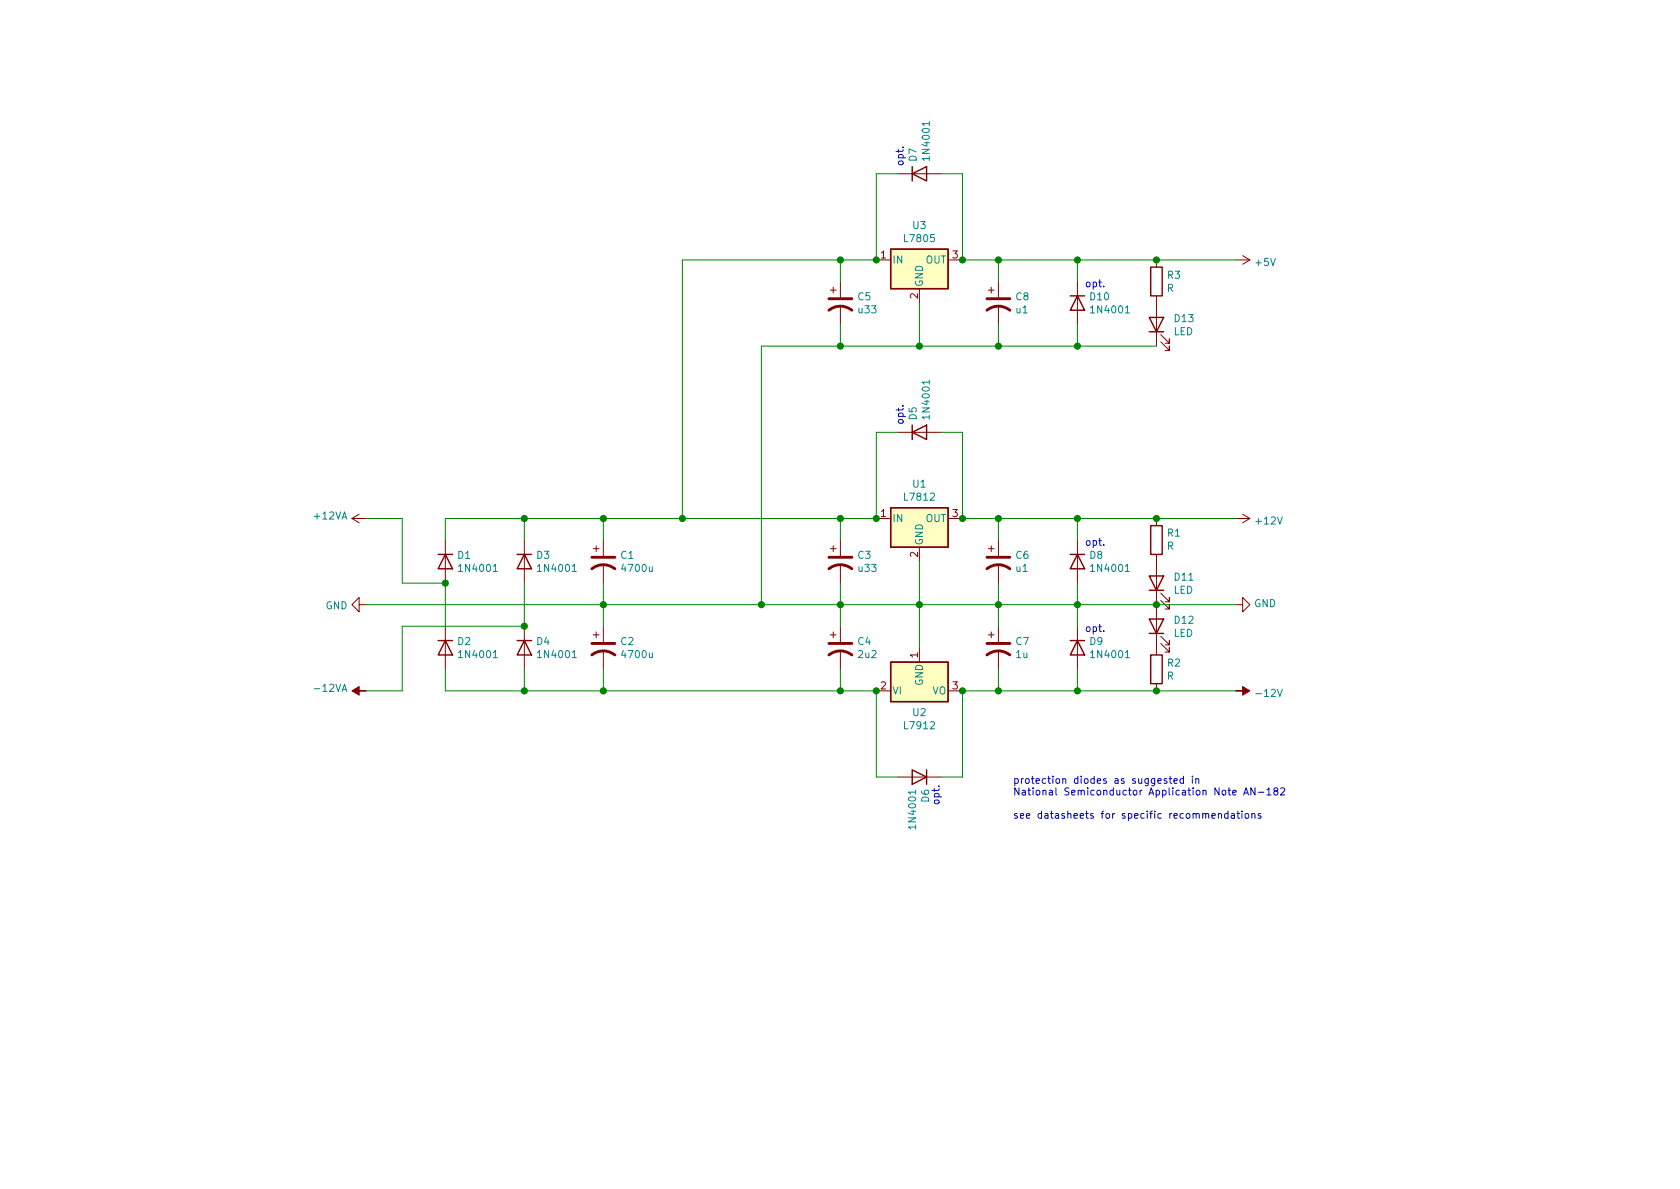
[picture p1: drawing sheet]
EESchema Schematic File Version 4
EELAYER 30 0
EELAYER END
$Descr A4 11693 8268
encoding utf-8
Sheet 1 1
Title ""
Date ""
Rev ""
Comp ""
Comment1 ""
Comment2 ""
Comment3 ""
Comment4 ""
$EndDescr
$Comp
L Device:CP1 C7
U 1 1
P 6950 4500
F 0 "C7" H 7065 4546 50  0000 L CNN
F 1 "1u" H 7065 4455 50  0000 L CNN
F 2 "Capacitor_THT:CP_Radial_Tantal_D4.5mm_P5.00mm" H 6950 4500 50  0001 C CNN
F 3 "~" H 6950 4500 50  0001 C CNN
	1    6950 4500
	1    0    0    -1  
$EndComp
$Comp
L Device:R R2
U 1 1
P 8050 4650
F 0 "R2" H 8120 4696 50  0000 L CNN
F 1 "R" H 8120 4605 50  0000 L CNN
F 2 "Resistor_THT:R_Axial_DIN0207_L6.3mm_D2.5mm_P7.62mm_Horizontal" V 7980 4650 50  0001 C CNN
F 3 "~" H 8050 4650 50  0001 C CNN
	1    8050 4650
	1    0    0    -1  
$EndComp
$Comp
L Device:R R1
U 1 1
P 8050 3750
F 0 "R1" H 7980 3704 50  0000 R CNN
F 1 "R" H 7980 3795 50  0000 R CNN
F 2 "Resistor_THT:R_Axial_DIN0207_L6.3mm_D2.5mm_P7.62mm_Horizontal" V 7980 3750 50  0001 C CNN
F 3 "~" H 8050 3750 50  0001 C CNN
	1    8050 3750
	-1   0    0    1   
$EndComp
$Comp
L Device:R R3
U 1 1
P 8050 1950
F 0 "R3" H 8120 1996 50  0000 L CNN
F 1 "R" H 8120 1905 50  0000 L CNN
F 2 "Resistor_THT:R_Axial_DIN0207_L6.3mm_D2.5mm_P7.62mm_Horizontal" V 7980 1950 50  0001 C CNN
F 3 "~" H 8050 1950 50  0001 C CNN
	1    8050 1950
	1    0    0    -1  
$EndComp
$Comp
L Device:LED D13
U 1 1
P 8050 2250
F 0 "D13" V 8089 2133 50  0000 R CNN
F 1 "LED" V 7998 2133 50  0000 R CNN
F 2 "LED_THT:LED_D5.0mm" H 8050 2250 50  0001 C CNN
F 3 "~" H 8050 2250 50  0001 C CNN
	1    8050 2250
	0    -1   -1   0   
$EndComp
$Comp
L Device:LED D11
U 1 1
P 8050 4050
F 0 "D11" V 8089 3933 50  0000 R CNN
F 1 "LED" V 7998 3933 50  0000 R CNN
F 2 "LED_THT:LED_D5.0mm" H 8050 4050 50  0001 C CNN
F 3 "~" H 8050 4050 50  0001 C CNN
	1    8050 4050
	0    -1   -1   0   
$EndComp
$Comp
L Device:LED D12
U 1 1
P 8050 4350
F 0 "D12" V 8089 4233 50  0000 R CNN
F 1 "LED" V 7998 4233 50  0000 R CNN
F 2 "LED_THT:LED_D5.0mm" H 8050 4350 50  0001 C CNN
F 3 "~" H 8050 4350 50  0001 C CNN
	1    8050 4350
	0    -1   -1   0   
$EndComp
$Comp
L power:GND #PWR0101
U 1 1
P 8600 4200
F 0 "#PWR0101" H 8600 3950 50  0001 C CNN
F 1 "GND" V 8605 4072 50  0000 R CNN
F 2 "" H 8600 4200 50  0001 C CNN
F 3 "" H 8600 4200 50  0001 C CNN
	1    8600 4200
	0    -1   -1   0   
$EndComp
$Comp
L power:+12V #PWR0102
U 1 1
P 8600 3600
F 0 "#PWR0102" H 8600 3450 50  0001 C CNN
F 1 "+12V" V 8615 3728 50  0000 L CNN
F 2 "" H 8600 3600 50  0001 C CNN
F 3 "" H 8600 3600 50  0001 C CNN
	1    8600 3600
	0    1    1    0   
$EndComp
$Comp
L power:-12V #PWR0103
U 1 1
P 8600 4800
F 0 "#PWR0103" H 8600 4900 50  0001 C CNN
F 1 "-12V" V 8615 4928 50  0000 L CNN
F 2 "" H 8600 4800 50  0001 C CNN
F 3 "" H 8600 4800 50  0001 C CNN
	1    8600 4800
	0    1    1    0   
$EndComp
$Comp
L Regulator_Linear:L7912 U2
U 1 1
P 6400 4800
F 0 "U2" H 6400 4651 50  0000 C CNN
F 1 "L7912" H 6400 4560 50  0000 C CNN
F 2 "Package_TO_SOT_THT:TO-220-3_Vertical" H 6400 4600 50  0001 C CIN
F 3 "http://www.st.com/content/ccc/resource/technical/document/datasheet/c9/16/86/41/c7/2b/45/f2/CD00000450.pdf/files/CD00000450.pdf/jcr:content/translations/en.CD00000450.pdf" H 6400 4800 50  0001 C CNN
	1    6400 4800
	1    0    0    -1  
$EndComp
Wire Wire Line
	8600 4200 8050 4200
Connection ~ 8050 4200
Wire Wire Line
	6950 4350 6950 4200
Wire Wire Line
	6950 4050 6950 4200
Wire Wire Line
	6400 3900 6400 4200
Connection ~ 6400 4200
Wire Wire Line
	6400 4200 5850 4200
Wire Wire Line
	6400 4500 6400 4200
Wire Wire Line
	5850 4350 5850 4200
Connection ~ 5850 4200
Wire Wire Line
	5850 4050 5850 4200
Wire Wire Line
	8600 4800 8050 4800
Connection ~ 8050 4800
Wire Wire Line
	6950 4650 6950 4800
Wire Wire Line
	8600 3600 8050 3600
Connection ~ 8050 3600
Wire Wire Line
	6950 3750 6950 3600
Wire Wire Line
	6100 3600 5850 3600
Wire Wire Line
	5850 3750 5850 3600
Connection ~ 5850 3600
Wire Wire Line
	6100 4800 5850 4800
Wire Wire Line
	5850 4650 5850 4800
$Comp
L power:GND #PWR0105
U 1 1
P 2550 4200
F 0 "#PWR0105" H 2550 3950 50  0001 C CNN
F 1 "GND" V 2555 4072 50  0000 R CNN
F 2 "" H 2550 4200 50  0001 C CNN
F 3 "" H 2550 4200 50  0001 C CNN
	1    2550 4200
	0    1    1    0   
$EndComp
$Comp
L power:+5V #PWR0106
U 1 1
P 8600 1800
F 0 "#PWR0106" H 8600 1650 50  0001 C CNN
F 1 "+5V" V 8615 1928 50  0000 L CNN
F 2 "" H 8600 1800 50  0001 C CNN
F 3 "" H 8600 1800 50  0001 C CNN
	1    8600 1800
	0    1    1    0   
$EndComp
Wire Wire Line
	8600 1800 8050 1800
Connection ~ 8050 1800
Wire Wire Line
	6950 2250 6950 2400
Wire Wire Line
	6950 1950 6950 1800
Wire Wire Line
	6400 2100 6400 2400
Connection ~ 6400 2400
Wire Wire Line
	6400 2400 6950 2400
$Comp
L Device:CP1 C6
U 1 1
P 6950 3900
F 0 "C6" H 7065 3946 50  0000 L CNN
F 1 "u1" H 7065 3855 50  0000 L CNN
F 2 "Capacitor_THT:CP_Radial_Tantal_D4.5mm_P5.00mm" H 6950 3900 50  0001 C CNN
F 3 "~" H 6950 3900 50  0001 C CNN
	1    6950 3900
	1    0    0    -1  
$EndComp
$Comp
L Regulator_Linear:L7805 U3
U 1 1
P 6400 1800
F 0 "U3" H 6400 2042 50  0000 C CNN
F 1 "L7805" H 6400 1951 50  0000 C CNN
F 2 "Package_TO_SOT_THT:TO-220-3_Vertical" H 6425 1650 50  0001 L CIN
F 3 "http://www.st.com/content/ccc/resource/technical/document/datasheet/41/4f/b3/b0/12/d4/47/88/CD00000444.pdf/files/CD00000444.pdf/jcr:content/translations/en.CD00000444.pdf" H 6400 1750 50  0001 C CNN
	1    6400 1800
	1    0    0    -1  
$EndComp
Wire Wire Line
	6700 3600 6950 3600
Wire Wire Line
	6400 4200 6950 4200
Wire Wire Line
	6700 4800 6950 4800
$Comp
L Regulator_Linear:L7812 U1
U 1 1
P 6400 3600
F 0 "U1" H 6400 3842 50  0000 C CNN
F 1 "L7812" H 6400 3751 50  0000 C CNN
F 2 "Package_TO_SOT_THT:TO-220-3_Vertical" H 6425 3450 50  0001 L CIN
F 3 "http://www.st.com/content/ccc/resource/technical/document/datasheet/41/4f/b3/b0/12/d4/47/88/CD00000444.pdf/files/CD00000444.pdf/jcr:content/translations/en.CD00000444.pdf" H 6400 3550 50  0001 C CNN
	1    6400 3600
	1    0    0    -1  
$EndComp
$Comp
L Device:CP1 C4
U 1 1
P 5850 4500
F 0 "C4" H 5965 4546 50  0000 L CNN
F 1 "2u2" H 5965 4455 50  0000 L CNN
F 2 "Capacitor_THT:CP_Radial_Tantal_D4.5mm_P5.00mm" H 5850 4500 50  0001 C CNN
F 3 "~" H 5850 4500 50  0001 C CNN
	1    5850 4500
	1    0    0    -1  
$EndComp
$Comp
L Device:CP1 C3
U 1 1
P 5850 3900
F 0 "C3" H 5965 3946 50  0000 L CNN
F 1 "u33" H 5965 3855 50  0000 L CNN
F 2 "Capacitor_THT:CP_Radial_Tantal_D4.5mm_P5.00mm" H 5850 3900 50  0001 C CNN
F 3 "~" H 5850 3900 50  0001 C CNN
	1    5850 3900
	1    0    0    -1  
$EndComp
$Comp
L Device:CP1 C5
U 1 1
P 5850 2100
F 0 "C5" H 5965 2146 50  0000 L CNN
F 1 "u33" H 5965 2055 50  0000 L CNN
F 2 "Capacitor_THT:CP_Radial_Tantal_D4.5mm_P5.00mm" H 5850 2100 50  0001 C CNN
F 3 "~" H 5850 2100 50  0001 C CNN
	1    5850 2100
	1    0    0    -1  
$EndComp
$Comp
L Device:CP1 C8
U 1 1
P 6950 2100
F 0 "C8" H 7065 2146 50  0000 L CNN
F 1 "u1" H 7065 2055 50  0000 L CNN
F 2 "Capacitor_THT:CP_Radial_Tantal_D4.5mm_P5.00mm" H 6950 2100 50  0001 C CNN
F 3 "~" H 6950 2100 50  0001 C CNN
	1    6950 2100
	1    0    0    -1  
$EndComp
Wire Wire Line
	5850 1950 5850 1800
Connection ~ 5850 1800
Wire Wire Line
	5850 1800 6100 1800
Wire Wire Line
	5850 2250 5850 2400
Connection ~ 5850 2400
Wire Wire Line
	5850 2400 6400 2400
$Comp
L Diode:1N4001 D4
U 1 1
P 3650 4500
F 0 "D4" V 3604 4579 50  0000 L CNN
F 1 "1N4001" V 3695 4579 50  0000 L CNN
F 2 "Diode_THT:D_DO-41_SOD81_P10.16mm_Horizontal" H 3650 4325 50  0001 C CNN
F 3 "http://www.vishay.com/docs/88503/1n4001.pdf" H 3650 4500 50  0001 C CNN
	1    3650 4500
	0    1    1    0   
$EndComp
Wire Wire Line
	4750 3600 4750 1800
Wire Wire Line
	5850 4200 5300 4200
Wire Wire Line
	5300 4200 5300 2400
Wire Wire Line
	5300 2400 5850 2400
Connection ~ 5300 4200
Connection ~ 5850 4800
Connection ~ 4200 4200
Wire Wire Line
	4200 4800 5850 4800
$Comp
L Device:CP1 C2
U 1 1
P 4200 4500
F 0 "C2" H 4315 4546 50  0000 L CNN
F 1 "4700u" H 4315 4455 50  0000 L CNN
F 2 "Capacitor_THT:CP_Radial_D18.0mm_P7.50mm" H 4200 4500 50  0001 C CNN
F 3 "~" H 4200 4500 50  0001 C CNN
	1    4200 4500
	1    0    0    -1  
$EndComp
Wire Wire Line
	4200 4350 4200 4200
Wire Wire Line
	4200 4650 4200 4800
Wire Wire Line
	4200 4200 5300 4200
Wire Wire Line
	4200 3600 4750 3600
Wire Wire Line
	4200 3750 4200 3600
Wire Wire Line
	4200 4050 4200 4200
$Comp
L Device:CP1 C1
U 1 1
P 4200 3900
F 0 "C1" H 4315 3946 50  0000 L CNN
F 1 "4700u" H 4315 3855 50  0000 L CNN
F 2 "Capacitor_THT:CP_Radial_D18.0mm_P7.50mm" H 4200 3900 50  0001 C CNN
F 3 "~" H 4200 3900 50  0001 C CNN
	1    4200 3900
	1    0    0    -1  
$EndComp
Wire Wire Line
	4750 1800 5850 1800
Connection ~ 4750 3600
Wire Wire Line
	4750 3600 5850 3600
Wire Wire Line
	4200 3600 3650 3600
Wire Wire Line
	3100 3600 3100 3750
Connection ~ 4200 3600
Wire Wire Line
	3650 3750 3650 3600
Connection ~ 3650 3600
Wire Wire Line
	3650 3600 3100 3600
Wire Wire Line
	4200 4800 3650 4800
Wire Wire Line
	3100 4800 3100 4650
Connection ~ 4200 4800
Wire Wire Line
	3650 4650 3650 4800
Connection ~ 3650 4800
Wire Wire Line
	3650 4800 3100 4800
$Comp
L Diode:1N4001 D2
U 1 1
P 3100 4500
F 0 "D2" V 3054 4579 50  0000 L CNN
F 1 "1N4001" V 3145 4579 50  0000 L CNN
F 2 "Diode_THT:D_DO-41_SOD81_P10.16mm_Horizontal" H 3100 4325 50  0001 C CNN
F 3 "http://www.vishay.com/docs/88503/1n4001.pdf" H 3100 4500 50  0001 C CNN
	1    3100 4500
	0    1    1    0   
$EndComp
$Comp
L Diode:1N4001 D1
U 1 1
P 3100 3900
F 0 "D1" V 3054 3979 50  0000 L CNN
F 1 "1N4001" V 3145 3979 50  0000 L CNN
F 2 "Diode_THT:D_DO-41_SOD81_P10.16mm_Horizontal" H 3100 3725 50  0001 C CNN
F 3 "http://www.vishay.com/docs/88503/1n4001.pdf" H 3100 3900 50  0001 C CNN
	1    3100 3900
	0    1    1    0   
$EndComp
Wire Wire Line
	3650 4050 3650 4350
Wire Wire Line
	2550 3600 2800 3600
Wire Wire Line
	2800 3600 2800 4050
Wire Wire Line
	2800 4050 3100 4050
Wire Wire Line
	2550 4800 2800 4800
Wire Wire Line
	2800 4800 2800 4350
Wire Wire Line
	4200 4200 2550 4200
$Comp
L Diode:1N4001 D3
U 1 1
P 3650 3900
F 0 "D3" V 3604 3979 50  0000 L CNN
F 1 "1N4001" V 3695 3979 50  0000 L CNN
F 2 "Diode_THT:D_DO-41_SOD81_P10.16mm_Horizontal" H 3650 3725 50  0001 C CNN
F 3 "http://www.vishay.com/docs/88503/1n4001.pdf" H 3650 3900 50  0001 C CNN
	1    3650 3900
	0    1    1    0   
$EndComp
$Comp
L Diode:1N4001 D8
U 1 1
P 7500 3900
F 0 "D8" V 7454 3979 50  0000 L CNN
F 1 "1N4001" V 7545 3979 50  0000 L CNN
F 2 "Diode_THT:D_DO-41_SOD81_P10.16mm_Horizontal" H 7500 3725 50  0001 C CNN
F 3 "http://www.vishay.com/docs/88503/1n4001.pdf" H 7500 3900 50  0001 C CNN
	1    7500 3900
	0    1    1    0   
$EndComp
Connection ~ 6950 3600
Connection ~ 6950 4200
Wire Wire Line
	6950 3600 7500 3600
Connection ~ 6950 4800
Wire Wire Line
	6950 4200 7500 4200
Wire Wire Line
	6950 4800 7500 4800
$Comp
L Diode:1N4001 D9
U 1 1
P 7500 4500
F 0 "D9" V 7454 4579 50  0000 L CNN
F 1 "1N4001" V 7545 4579 50  0000 L CNN
F 2 "Diode_THT:D_DO-41_SOD81_P10.16mm_Horizontal" H 7500 4325 50  0001 C CNN
F 3 "http://www.vishay.com/docs/88503/1n4001.pdf" H 7500 4500 50  0001 C CNN
	1    7500 4500
	0    1    1    0   
$EndComp
Wire Wire Line
	7500 4650 7500 4800
Connection ~ 7500 4800
Wire Wire Line
	7500 4800 8050 4800
Wire Wire Line
	7500 4350 7500 4200
Connection ~ 7500 4200
Wire Wire Line
	7500 4200 8050 4200
Wire Wire Line
	7500 4050 7500 4200
Wire Wire Line
	7500 3750 7500 3600
Connection ~ 7500 3600
Wire Wire Line
	7500 3600 8050 3600
Text Notes 7550 4400 0    50   ~ 0
opt.
Text Notes 7550 3800 0    50   ~ 0
opt.
$Comp
L Diode:1N4001 D10
U 1 1
P 7500 2100
F 0 "D10" V 7454 2179 50  0000 L CNN
F 1 "1N4001" V 7545 2179 50  0000 L CNN
F 2 "Diode_THT:D_DO-41_SOD81_P10.16mm_Horizontal" H 7500 1925 50  0001 C CNN
F 3 "http://www.vishay.com/docs/88503/1n4001.pdf" H 7500 2100 50  0001 C CNN
	1    7500 2100
	0    1    1    0   
$EndComp
Wire Wire Line
	7500 2250 7500 2400
Wire Wire Line
	7500 1950 7500 1800
Text Notes 7550 2000 0    50   ~ 0
opt.
Connection ~ 6950 1800
Wire Wire Line
	6950 1800 6700 1800
Connection ~ 6950 2400
Wire Wire Line
	6950 1800 7500 1800
Wire Wire Line
	6950 2400 7500 2400
Connection ~ 7500 1800
Wire Wire Line
	7500 1800 8050 1800
Connection ~ 7500 2400
Wire Wire Line
	7500 2400 8050 2400
$Comp
L power:-12VA #PWR?
U 1 1
P 2550 4800
F 0 "#PWR?" H 2550 4650 50  0001 C CNN
F 1 "-12VA" V 2565 4927 50  0000 L CNN
F 2 "" H 2550 4800 50  0001 C CNN
F 3 "" H 2550 4800 50  0001 C CNN
	1    2550 4800
	0    -1   -1   0   
$EndComp
$Comp
L power:+12VA #PWR?
U 1 1
P 2550 3600
F 0 "#PWR?" H 2550 3450 50  0001 C CNN
F 1 "+12VA" V 2565 3727 50  0000 L CNN
F 2 "" H 2550 3600 50  0001 C CNN
F 3 "" H 2550 3600 50  0001 C CNN
	1    2550 3600
	0    -1   -1   0   
$EndComp
$Comp
L Diode:1N4001 D5
U 1 1
P 6400 3000
F 0 "D5" V 6354 3079 50  0000 L CNN
F 1 "1N4001" V 6445 3079 50  0000 L CNN
F 2 "Diode_THT:D_DO-41_SOD81_P10.16mm_Horizontal" H 6400 2825 50  0001 C CNN
F 3 "http://www.vishay.com/docs/88503/1n4001.pdf" H 6400 3000 50  0001 C CNN
	1    6400 3000
	1    0    0    -1  
$EndComp
Wire Wire Line
	6550 3000 6700 3000
Wire Wire Line
	6250 3000 6100 3000
Text Notes 6300 2950 1    50   ~ 0
opt.
Wire Wire Line
	6700 3000 6700 3600
Connection ~ 6700 3600
Wire Wire Line
	6100 3000 6100 3600
Connection ~ 6100 3600
$Comp
L Diode:1N4001 D7
U 1 1
P 6400 1200
F 0 "D7" V 6354 1279 50  0000 L CNN
F 1 "1N4001" V 6445 1279 50  0000 L CNN
F 2 "Diode_THT:D_DO-41_SOD81_P10.16mm_Horizontal" H 6400 1025 50  0001 C CNN
F 3 "http://www.vishay.com/docs/88503/1n4001.pdf" H 6400 1200 50  0001 C CNN
	1    6400 1200
	1    0    0    -1  
$EndComp
Wire Wire Line
	6550 1200 6700 1200
Wire Wire Line
	6250 1200 6100 1200
Text Notes 6300 1150 1    50   ~ 0
opt.
Wire Wire Line
	6700 1200 6700 1800
Wire Wire Line
	6100 1200 6100 1800
$Comp
L Diode:1N4001 D6
U 1 1
P 6400 5400
F 0 "D6" V 6354 5479 50  0000 L CNN
F 1 "1N4001" V 6445 5479 50  0000 L CNN
F 2 "Diode_THT:D_DO-41_SOD81_P10.16mm_Horizontal" H 6400 5225 50  0001 C CNN
F 3 "http://www.vishay.com/docs/88503/1n4001.pdf" H 6400 5400 50  0001 C CNN
	1    6400 5400
	-1   0    0    1   
$EndComp
Wire Wire Line
	6250 5400 6100 5400
Wire Wire Line
	6550 5400 6700 5400
Text Notes 6550 5450 3    50   ~ 0
opt.
Wire Wire Line
	6100 5400 6100 4800
Wire Wire Line
	6700 5400 6700 4800
Connection ~ 6100 1800
Connection ~ 6100 4800
Connection ~ 6700 1800
Connection ~ 6700 4800
Connection ~ 3100 4050
Wire Wire Line
	3100 4050 3100 4350
Connection ~ 3650 4350
Wire Wire Line
	2800 4350 3650 4350
Text Notes 7050 5700 0    50   ~ 0
protection diodes as suggested in\nNational Semiconductor Application Note AN-182\n\nsee datasheets for specific recommendations
$EndSCHEMATC
